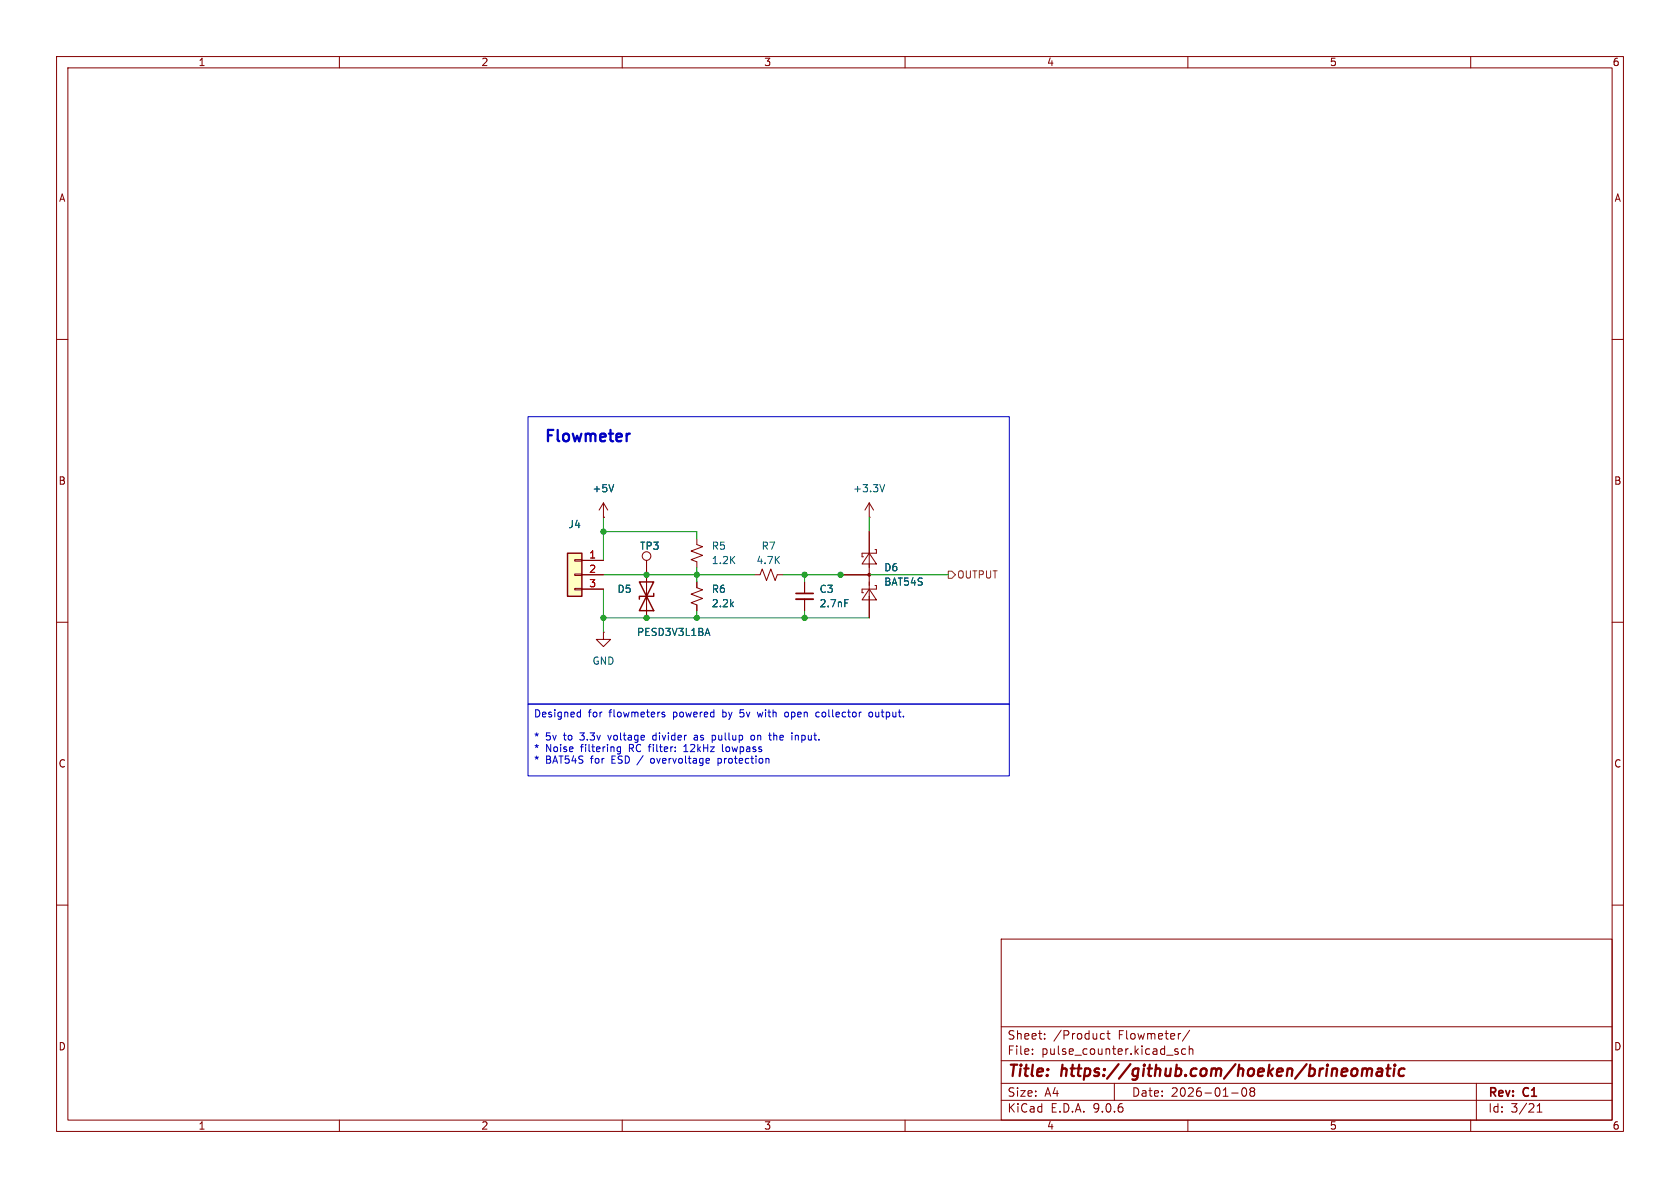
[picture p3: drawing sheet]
<svg xmlns="http://www.w3.org/2000/svg" width="297mm" height="210mm" viewBox="0 0 297 210" stroke-linecap="round" stroke-linejoin="round" font-family="sans-serif">
<g fill="none" stroke="#840000" stroke-width=".18">
<path d="M10 10h277v190h-277zM12 12h273v186h-273zM60 10v2M110 10v2M160 10v2M210 10v2M260 10v2M10 60h2M285 60h2M114.3 99.1v10.1M123.2 95.3v1l1 .3-2 .8 2 .8-2 .7 1 .4v1M153.7 97.8l1.2 1.9h-2.5z"/>
<path d="M153.7 94v15.2M154.7 97.2h.2v.6h-2.5v.6h.3M10 110h2M106.7 111.8v1.2h1.2l-1.2 1.3-1.3-1.3h1.3M106.7 111.8h.1M123.2 102.9v1l1 .4-2 .7 2 .8-2 .8 1 .3v1.1M148.6 101.6h5.1M153.7 104.1l1.2 1.9h-2.5zM154.7 103.5h.2v.6h-2.5v.7h.3M285 110h2M10 160h2M177 166h108v32h-108z"/>
<path d="M285 160h2M60 198v2M110 198v2M160 198v2M177 194.5h108M177 191.5h108M177 187.5h108M177 181.5h108M182.5 186.3v.1M182.5 185.5v.1M184.7 183.6v.1M184.7 182.8v.1"/>
<path d="M194.7 183.6h.5M194.7 182.8h.5M195.7 182.7h.5M195.9 182.2v1.3l.3 .2M197 191.5v3M207.7 185.7l.6 .4-.2 .3-.4-.1M208.2 185.5l-.3-.1-.2 .2M209.6 185.5l-.4-.1-.3 .3v.4l.1 .2h.6M210 198v2M210.2 185.5l.3-.1 .3 .1 .1 .9M210.2 184.9v1.5M210.3 182.1l-1.3 2"/>
<path d="M217.7 193.2h1.2M219.7 192.4a.81 .81 0 0 0 .3 1.4l.2-.1 .2-.5-.2-.8M221 192.4v.3l.2 .2M221.2 192.9l-.2 .3v.5l.2 .1 .5-.1 .1-.2-.1-.4-.2-.2M221.2 192.9h.3M221.7 192.4l.1 .3-.3 .2M260 198v2M261 191.5v6.5M271.7 196.6h.9M271.7 195.5l.5-.4v1.5"/>
<circle cx="114.3" cy="98.3" r=".76"/>
</g>
<g fill="none" stroke="#840000" stroke-width=".4">
<path d="M240.9 189.1a.49 .49 0 0 1 .8 .1M240.9 188.9l-.2 1.3M241.7 189.2a.5 .5 0 0 1 .8-.2l-.1 1.2M241.7 189.2l-.1 1M243.6 189l.2-.1 .5 .1v1.2M244.4 189.4h-.7a.4 .4 0 0 0-.4 .4 .4 .4 0 0 0 .3 .4l.7-.1M245.1 188.9h.7M245.5 188.2l-.3 1.7 .1 .2 .4 .1M246.5 188.9l-.2 1.3M246.6 188.2v.2M246.6 188.2l-.1 .1 .1 .1M246.6 188.2l.1 .1-.1 .1"/>
<path d="M248.3 189a.66 .66 0 0 0-1 .3v.5l.1 .3 .2 .1 .6-.1"/>
</g>
<path d="M113 102.9l2.6 5.1h-2.6l2.6-5.1zM115.6 104.9v.5h-2.6v.5" fill="none" stroke="#840000" stroke-width=".25"/>
<path d="M125.1 111.1l.4 1.2" fill="none" stroke="#006464" stroke-width=".18"/>
<circle cx="153.7" cy="101.6" r=".25" fill="#840000" stroke="#840000" stroke-width=".18"/>
<path d="M100.3 97.8h2.6v7.6h-2.6z" fill="#ffffc2"/>
<path d="M100.3 97.8h2.6v7.6h-2.6z" fill="none" stroke="#840000" stroke-width=".25"/>
<g fill="none" stroke="#840000" stroke-width=".18">
<path d="M101.6 98.9h1.3v.3h-1.3zM102.9 99.1h3.8M106.7 91.4h.1M106.7 88.9l-.8 1.3M106.7 88.9l.7 1.3M106.7 88.9v2.5M114.3 99.1v5M153.7 91.4h.1M153.7 88.9l-.8 1.3M153.7 88.9l.7 1.3M153.7 88.9v2.5M153.7 94v3.8"/>
<path d="M101.6 101.5h1.3v.2h-1.3zM101.6 104h1.3v.3h-1.3zM102.9 101.6h3.8M102.9 104.1h3.8M114.3 106.7v2.5M123.2 102.9v1M123.2 106.9v1.1M133.3 101.6h1.1l.3-1 .8 2 .8-2 .7 2 .4-1h1M142.2 102.9v2M142.2 105.9v2.1M148.6 101.6h5.1M153.7 105.4v3.8"/>
</g>
<path d="M108.5 85.7l-.4 1.2M156.4 85.7l-.4 1.2M125.1 111.1l.4 1.2M149.4 106h.6" fill="none" stroke="#006464" stroke-width=".18"/>
<path d="M140.7 104.9h3.1" fill="none" stroke="#840000" stroke-width=".3"/>
<path d="M140.7 105.9h3.1" fill="none" stroke="#840000" stroke-width=".33"/>
<path d="M167.6 101h.7l.6 .6-.6 .6h-.7z" fill="none" stroke="#725600" stroke-width=".18"/>
<path d="M106.7 94h16.5v1.3M106.7 91.4v7.7M153.7 91.4v2.6M106.7 101.6h26.6M106.7 109.2h47M106.7 104.1v7.7M123.2 100.3v2.6M123.2 108v1.2M138.4 101.6h29.2M142.2 101.6v1.3M142.2 108v1.2" fill="none" stroke="#009600" stroke-width=".18"/>
<g fill="none" stroke="#0000c2" stroke-width=".18">
<path d="M93.3 73.7h85.1v50.8h-85.1zM93.3 124.5h85.1v12.7h-85.1zM102.3 125.9h.3M102.6 125.5v1.2M102.6 126.7h-.3M109.2 132.1v.6l.1 .2 .4-.1M109.7 132v1.1l-.2 .2-.3-.1M115.1 134.1l-.1 .2 .1 .6M115.5 130l-.1 .2 .1 .6M117.5 125.9h-.3l-.2 .2 .1 .2 .4 .1v.3h-.5M120.9 132.9h.7M121.1 131.8l-.2 .2"/>
<path d="M123.1 130h-.3M123.2 130.3h-.3l-.2 .2 .1 .3h.4M125.4 134.1v.3l-.6 .1M125.9 130h.4l.1 .1M126.4 130.7l-.1 .1h-.4M126.9 134.1v1.2M126.9 134.9h.4M127.3 134.1h-.4M127.7 131.6v1.1l.2 .2M130.8 126.6l.2 .1M131.5 125.5h-.6l-.1 .6 .2-.2M132.8 130.1l.2-.1 .3 .1 .1 .5-.1 .2h-.3l-.2-.1z"/>
<path d="M133.9 125.9l.2 .8 .3-.6M136.1 129.6v1M136.8 129.6v1.2M137 130l-.2 .1M139.3 125.9h-.3l-.3 .2 .1 .5 .2 .1h.3M140.6 130.1l.4-.1 .1 .2M140.6 130v.8M144.2 126.5l.3 .2h.3M144.8 125.9h-.3l-.3 .2M153.7 126l.1-.1 .4 .1 .1 .5-.2 .2h-.3l-.1-.1z"/>
</g>
<path d="M111.4 76.7l-.4 .1" fill="none" stroke="#0000c2" stroke-width=".4"/>
<g fill="#009600" stroke="#009600" stroke-width=".18">
<circle cx="142.2" cy="109.2" r=".46"/>
<circle cx="148.6" cy="101.6" r=".46"/>
<circle cx="142.2" cy="101.6" r=".46"/>
<circle cx="123.2" cy="101.6" r=".46"/>
<circle cx="106.7" cy="109.2" r=".46"/>
<circle cx="114.3" cy="109.2" r=".46"/>
<circle cx="114.3" cy="101.6" r=".46"/>
<circle cx="106.7" cy="94" r=".46"/>
<circle cx="123.2" cy="109.2" r=".46"/>
</g>
<text font-size="2.8" fill="#0000c2" x="96.1" y="78.7">Flowmeter</text>
<g font-size="2.8" fill="#840000">
<text x="178" y="190.9">Title:</text>
<text x="187.7" y="190.9">https://github.com/hoeken/brineomatic</text>
</g>
<g font-size="2.1" fill="#840000">
<text x="178" y="184">Sheet:</text>
<text x="186.2" y="184">/Product</text>
<text x="197.7" y="184">Flowmeter/</text>
<text x="178" y="186.7">File:</text>
<text x="184.1" y="186.7">pulse_counter.kicad_sch</text>
<text x="178" y="196.9">KiCad</text>
<text x="178" y="194.1">Size:</text>
<text x="184.7" y="194.1">A4</text>
<text x="185.7" y="196.9">E.D.A.</text>
<text x="193.3" y="196.9">9.0.6</text>
<text x="200" y="194.1">Date:</text>
<text x="207" y="194.1">2026-01-08</text>
<text x="263" y="194.3">Rev:</text>
<text x="263" y="196.9">Id:</text>
<text x="267.1" y="196.9">3/21</text>
<text x="269.4" y="194.3">C1</text>
</g>
<g font-size="1.8" fill="#840000">
<text x="35" y="11.9">1</text>
<text x="85" y="11.9">2</text>
<text x="135" y="11.9">3</text>
<text x="185" y="11.9">4</text>
<text x="235" y="11.9">5</text>
<text x="285" y="11.9">6</text>
<text x="10.3" y="35.9">A</text>
<text x="285.3" y="35.9">A</text>
<text x="10.3" y="85.9">B</text>
<text x="285.3" y="85.9">B</text>
<text x="10.3" y="135.9">C</text>
<text x="285.3" y="135.9">C</text>
<text x="10.3" y="185.9">D</text>
<text x="285.3" y="185.9">D</text>
<text x="35" y="199.9">1</text>
<text x="85" y="199.9">2</text>
<text x="135" y="199.9">3</text>
<text x="185" y="199.9">4</text>
<text x="235" y="199.9">5</text>
<text x="285" y="199.9">6</text>
</g>
<g font-size="1.8" fill="#006464">
<text x="104.6" y="87.2">+5V</text>
<text x="150.7" y="87.2">+3.3V</text>
<text x="100.4" y="93.6">J4</text>
<text x="113" y="97.4">TP3</text>
<text x="125.7" y="97.4">R5</text>
<text x="125.7" y="99.9">1.2K</text>
<text x="133.6" y="99.9">4.7K</text>
<text x="134.5" y="97.4">R7</text>
<text x="156.2" y="101.2">D6</text>
<text x="109.1" y="105">D5</text>
<text x="125.7" y="105">R6</text>
<text x="125.7" y="107.5">2.2k</text>
<text x="144.8" y="105">C3</text>
<text x="144.8" y="107.5">2.7nF</text>
<text x="156.2" y="103.7">BAT54S</text>
<text x="112.5" y="112.6">PESD3V3L1BA</text>
<text x="104.6" y="117.7">GND</text>
</g>
<g font-size="1.8" fill="#a90000">
<text x="104.1" y="98.8">1</text>
<text x="104.1" y="101.3">2</text>
<text x="104.1" y="103.9">3</text>
</g>
<text font-size="1.8" fill="#725600" x="169.1" y="102.5">OUTPUT</text>
<g font-size="1.8" fill="#0000c2">
<text x="94.3" y="127.1">Designed</text>
<text x="94.3" y="131.2">*</text>
<text x="96.4" y="131.2">5v</text>
<text x="99.8" y="131.2">to</text>
<text x="102.8" y="131.2">3.3v</text>
<text x="104" y="127.1">for</text>
<text x="107.8" y="127.1">flowmeters</text>
<text x="108" y="131.2">voltage</text>
<text x="116.1" y="131.2">divider</text>
<text x="119.3" y="127.1">powered</text>
<text x="123.6" y="131.2">as</text>
<text x="126.9" y="131.2">pullup</text>
<text x="128.2" y="127.1">by</text>
<text x="131.5" y="127.1">5v</text>
<text x="134" y="131.2">on</text>
<text x="134.8" y="127.1">with</text>
<text x="137.5" y="131.2">the</text>
<text x="139.8" y="127.1">open</text>
<text x="141.6" y="131.2">input.</text>
<text x="145.5" y="127.1">collector</text>
<text x="155.1" y="127.1">output.</text>
<text x="94.3" y="133.3">*</text>
<text x="94.3" y="135.3">*</text>
<text x="96.4" y="133.3">Noise</text>
<text x="96.4" y="135.3">BAT54S</text>
<text x="102.8" y="133.3">filtering</text>
<text x="104.6" y="135.3">for</text>
<text x="108.4" y="135.3">ESD /</text>
<text x="111.5" y="133.3">RC filter:</text>
<text x="115.7" y="135.3">overvoltage</text>
<text x="121.6" y="133.3">12kHz</text>
<text x="127.7" y="135.3">protection</text>
<text x="128.5" y="133.3">lowpass</text>
</g>
</svg>
